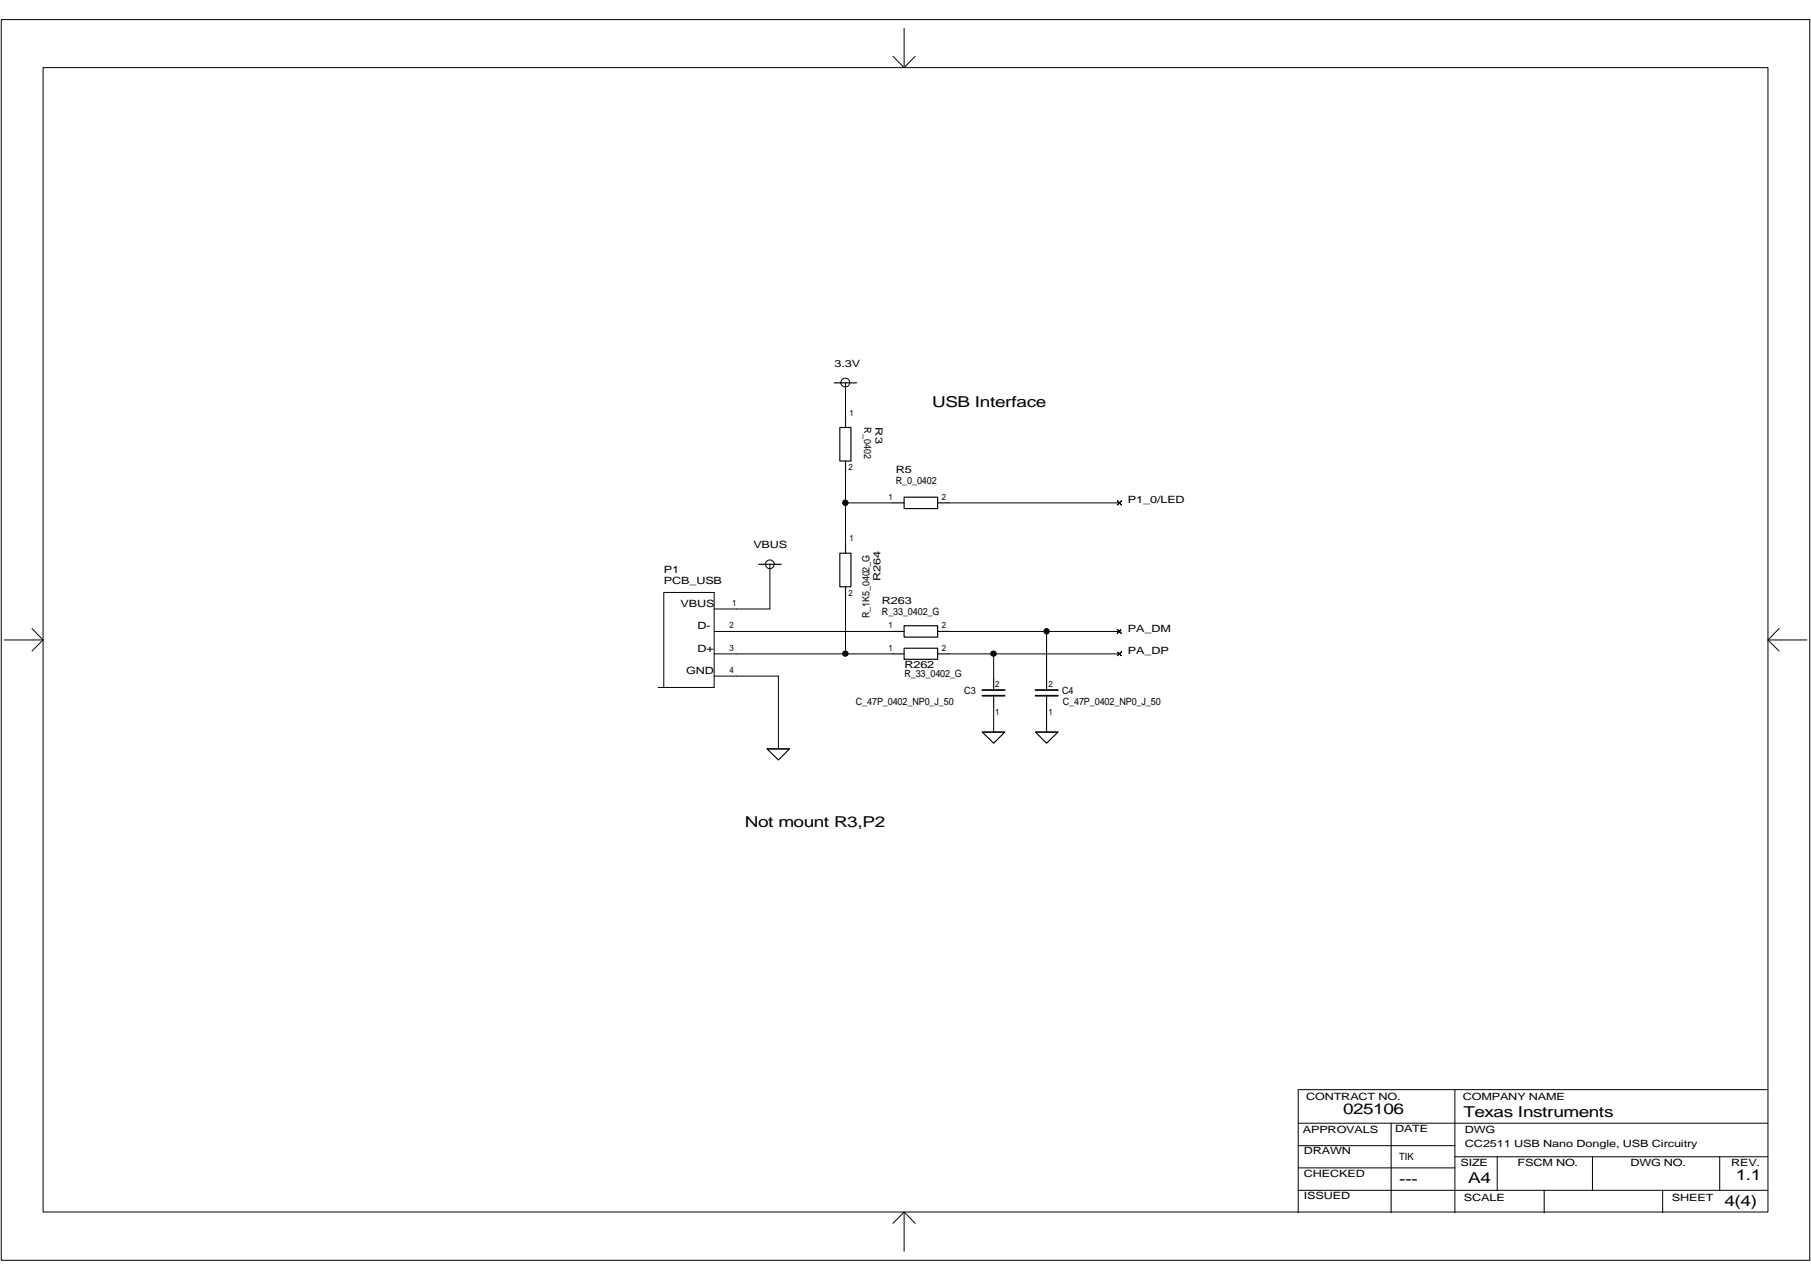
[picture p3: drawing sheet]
<svg xmlns="http://www.w3.org/2000/svg" width="297mm" height="210mm" viewBox="0 0 297 210" stroke-linecap="round" stroke-linejoin="round" font-family="sans-serif">
<g fill="none" stroke="#000" stroke-width=".16">
<path d="M.2 3.2h296.6v203.5h-296.6zM7.1 11.1h282.9v187.7h-282.9zM146.5 9.2l1.8 1.9M148.3 4.7v6.4M150.1 9.2l-1.8 1.9M138.7 62.8v5.5M138.7 77.4v11.5M126.3 92.5v7.4h-9.2M138.7 98v9.2M138.7 82.5h7.8M155.6 82.5h28M183.3 82.1l.3 .4 .3-.4-.3 .4 .3 .3-.3-.3-.3 .3 .3-.3z"/>
<path d="M.7 104.9h6.4M5.2 103.1l1.9 1.8M7.1 104.9l-1.9 1.9M107.9 112.7h9.2v-15.5h-8.2v15.5M117.1 107.2h29.4M117.1 103.5h29.4M117.1 110.9h10.6v11.9M155.6 107.2h28M155.6 103.5h28M163 107.2v4.1M163 115.9v4.2M171.7 103.5v7.8"/>
<path d="M171.7 115.9v4.2M183.3 103.2l.3 .3 .3-.3-.3 .3 .3 .4-.3-.4-.3 .4 .3-.4zM183.3 106.9l.3 .3 .3-.3-.3 .3 .3 .3-.3-.3-.3 .3 .3-.3zM290 104.9l1.8 1.9M290 104.9h6.4M291.8 103.1l-1.8 1.8M238.6 178.7v20.2M290 178.7h-77.1v20.2M148.3 198.8v6.4M148.3 198.8l-1.8 1.8M148.3 198.8l1.8 1.8M212.9 191.5h25.7"/>
<path d="M212.9 187.9h25.7M212.9 195.2h77.1M212.9 184.2h77.1M228.2 184.2v14.7M238.6 189.7h51.4M245.6 189.7v5.5M253.3 195.2v3.7M261.2 189.7v5.5M272.7 195.2v3.7M282.1 189.7v5.5"/>
<circle cx="138.6" cy="62.7" r=".72"/>
<circle cx="126.3" cy="92.5" r=".71"/>
<circle cx="138.7" cy="82.4" r=".45"/>
<circle cx="138.7" cy="107.2" r=".44"/>
<circle cx="163" cy="107.2" r=".44"/>
<circle cx="171.6" cy="103.5" r=".44"/>
</g>
<g fill="#000">
<circle cx="138.7" cy="82.4" r=".45"/>
<circle cx="138.7" cy="107.2" r=".44"/>
<circle cx="163" cy="107.2" r=".44"/>
<circle cx="171.6" cy="103.5" r=".44"/>
</g>
<g fill="none" stroke="#000" stroke-width=".19">
<path d="M136.8 62.8h3.7M137.7 70.1h1.9v5.5h-1.9zM138.7 68.3v1.8M138.7 75.6v1.8M124.5 92.5h3.6M137.7 90.7h1.9v5.5h-1.9zM138.7 88.9v1.8M138.7 96.2v1.8M146.5 82.5h1.8M148.3 81.5h5.5v1.9h-5.5zM153.8 82.5h1.8M146.5 107.2h1.8"/>
<path d="M146.5 103.5h1.8M148.3 106.3h5.5v1.8h-5.5zM148.3 102.6h5.5v1.9h-5.5zM153.8 107.2h1.8M153.8 103.5h1.8M163 111.3v1.9M163 114.1v1.8M171.7 111.3v1.9M171.7 114.1v1.8M125.8 122.8h3.7l-1.8 1.8zM125.8 122.8h3.7M161.1 120.1h3.7l-1.8 1.8z"/>
<path d="M161.1 120.1h3.7M169.8 120.1h3.7l-1.8 1.8zM169.8 120.1h3.7"/>
</g>
<path d="M161.1 114.1h3.7M161.1 113.2h3.7M169.8 114.1h3.7M169.8 113.2h3.7" fill="none" stroke="#000" stroke-width=".28"/>
<g font-size="2.5">
<text x="152.9" y="66.8">USB Interface</text>
<text x="122.2" y="135.6">Not mount R3,P2</text>
<text x="220.3" y="182.8">025106</text>
<text x="240" y="183.2">Texas Instruments</text>
<text x="229.5" y="194.2">---</text>
<text x="240.8" y="193.9">A4</text>
<text x="282.8" y="197.8">4(4)</text>
<text x="284.7" y="193.5">1.1</text>
</g>
<g font-size="1.6">
<text x="136.9" y="60.1">3.3V</text>
<text x="141.7" y="70.1" transform="rotate(90 141.7 70.1)">R_0402</text>
<text x="143.6" y="70.1" transform="rotate(90 143.6 70.1)">R3</text>
<text x="146.9" y="77.5">R5</text>
<text x="146.9" y="79.3">R_0_0402</text>
<text x="185" y="82.5">P1_0/LED</text>
<text x="123.6" y="89.9">VBUS</text>
<text x="108.9" y="94">P1</text>
<text x="108.9" y="95.8">PCB_USB</text>
<text x="144.4" y="95.2" transform="rotate(-90 144.4 95.2)">R264</text>
<text x="111.6" y="99.5">VBUS</text>
<text x="142.6" y="101.4" transform="rotate(-90 142.6 101.4)">R_1K5_0402_G</text>
<text x="144.6" y="99.1">R263</text>
<text x="144.6" y="100.9">R_33_0402_G</text>
<text x="114.4" y="103.2">D-</text>
<text x="114.4" y="106.8">D+</text>
<text x="185" y="103.6">PA_DM</text>
<text x="185" y="107.3">PA_DP</text>
<text x="112.6" y="110.5">GND</text>
<text x="148.3" y="109.6">R262</text>
<text x="148.3" y="111">R_33_0402_G</text>
<text x="158.2" y="113.8">C3</text>
<text x="174.2" y="113.8">C4</text>
<text x="140.4" y="115.7">C_47P_0402_NP0_J_50</text>
<text x="174.3" y="115.7">C_47P_0402_NP0_J_50</text>
<text x="213.7" y="185.8">APPROVALS</text>
<text x="214.2" y="180.3">CONTRACT NO.</text>
<text x="228.8" y="185.7">DATE</text>
<text x="239.9" y="180.3">COMPANY NAME</text>
<text x="240.3" y="185.8">DWG</text>
<text x="213.9" y="189.3">DRAWN</text>
<text x="229.5" y="190.2">TIK</text>
<text x="239.6" y="191.3">SIZE</text>
<text x="240.3" y="188.1">CC2511 USB Nano Dongle, USB Circuitry</text>
<text x="248.9" y="191.3">FSCM NO.</text>
<text x="267.4" y="191.3">DWG NO.</text>
<text x="283.9" y="191.3">REV.</text>
<text x="213.9" y="193">CHECKED</text>
<text x="213.9" y="196.6">ISSUED</text>
<text x="240.1" y="197">SCALE</text>
<text x="274.2" y="197">SHEET</text>
</g>
<g font-size="1.4">
<text x="139.4" y="68.2">1</text>
<text x="139.1" y="77.1">2</text>
<text x="145.8" y="82">1</text>
<text x="154.5" y="82">2</text>
<text x="139.4" y="88.8">1</text>
<text x="120.1" y="99.4">1</text>
<text x="139.1" y="97.7">2</text>
<text x="119.6" y="103">2</text>
<text x="119.6" y="106.7">3</text>
<text x="145.8" y="106.7">1</text>
<text x="145.8" y="103">1</text>
<text x="154.5" y="106.7">2</text>
<text x="154.5" y="103">2</text>
<text x="119.6" y="110.4">4</text>
<text x="163.2" y="112.6">2</text>
<text x="172" y="112.6">2</text>
<text x="163.2" y="117.2">1</text>
<text x="172" y="117.2">1</text>
</g>
</svg>
